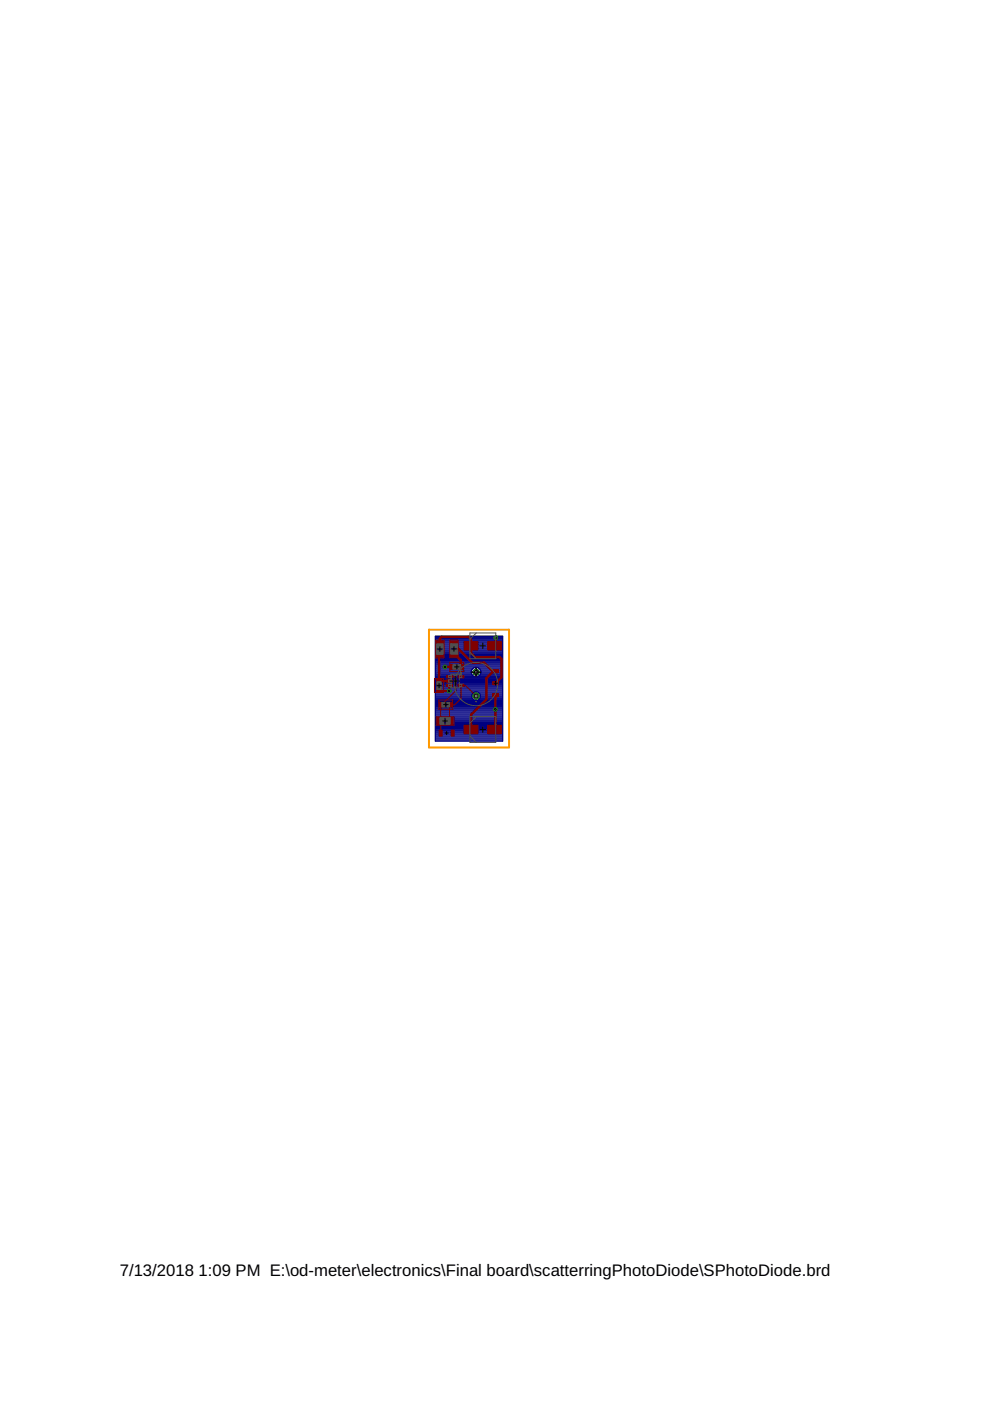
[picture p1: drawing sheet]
<svg xmlns="http://www.w3.org/2000/svg" width="210mm" height="297mm" viewBox="0 0 210 297" stroke-linecap="round" stroke-linejoin="round" font-family="sans-serif">
<g fill="none" stroke="#000080" stroke-width=".25">
<path d="M92.3 134.9h14.3v22.2h-14.3zM92.3 139.8h14.3M92.3 139.6h14.3M92.3 139.4h14.3M92.3 139.2h14.3M92.3 139h14.3M92.3 138.7h14.3M92.3 138.5h14.3M92.3 138.3h14.3M92.3 138.1h14.3M92.3 137.9h14.3M92.3 137.6h14.3"/>
<path d="M92.3 137.4h14.3M92.3 137.2h14.3M92.3 137h14.3M92.3 136.7h14.3M92.3 136.5h14.3M92.3 136.3h14.3M92.3 136.1h14.3M92.3 135.8h14.3M92.3 135.6h14.3M92.3 135.4h14.3M92.3 135.2h14.3M92.3 135h14.3"/>
<path d="M92.3 156.9h14.3M92.3 156.7h14.3M92.3 156.5h14.3M92.3 156.3h14.3M92.3 156h14.3M92.3 155.8h14.3M92.3 155.6h14.3M92.3 155.4h14.3M92.3 155.2h14.3M92.3 154.9h14.3M92.3 154.7h14.3M92.3 154.5h14.3"/>
<path d="M92.3 154.3h14.3M92.3 154h14.3M92.3 153.8h14.3M92.3 153.6h14.3M92.3 153.4h14.3M92.3 153.2h14.3M92.3 152.9h14.3M92.3 152.7h14.3M92.3 152.5h14.3M92.3 152.3h14.3M92.3 152h14.3M92.3 151.8h14.3"/>
<path d="M92.3 151.6h14.3M92.3 151.4h14.3M92.3 151.2h14.3M92.3 150.9h14.3M92.3 150.7h14.3M92.3 150.5h14.3M92.3 150.3h14.3M92.3 150.1h14.3M92.3 149.8h14.3M92.3 149.6h14.3M92.3 149.4h14.3M92.3 149.2h14.3"/>
<path d="M92.3 148.9h14.3M92.3 148.7h14.3M92.3 148.5h14.3M92.3 148.3h8.1M92.3 148.1h7.8M92.3 147.8h7.8M92.3 147.6h7.7M92.3 147.4h7.7M92.3 147.2h7.8M92.3 146.9h8M92.3 146.7h8.3M92.3 146.5h14.3"/>
<path d="M92.3 146.3h14.3M92.3 146h14.3M92.3 145.8h14.3M92.3 145.6h14.3M92.3 145.4h14.3M92.3 145.2h14.3M92.3 144.9h14.3M92.3 144.7h14.3M92.3 144.5h14.3M92.3 144.3h14.3M92.3 144.1h14.3M92.3 143.8h14.3"/>
<path d="M92.3 143.6h14.3M92.3 143.4h8.1M92.3 143.2h7.9M92.3 143h7.7M92.3 142.7h7.6M92.3 142.5h8.6M92.3 142.3h7.6M92.3 142.1h7.7M92.3 141.8h7.9M92.3 141.6h8.1M92.3 141.4h14.3M92.3 141.2h14.3"/>
<path d="M92.3 140.9h14.3M92.3 140.7h14.3M92.3 140.5h14.3M92.3 140.3h14.3M92.3 140.1h14.3M99.9 142.5h2.1M99.9 142.4v.1M99.9 142.6h.1M99.9 142.6h2.1M99.9 142.6l.1 .4M100 143l.5 .4M100 147.4a.93 .93 0 0 0 .9 1.1 .93 .93 0 0 0 1-1.1"/>
<path d="M100 147.4a.92 .92 0 0 1 .9-.8 .92 .92 0 0 1 1 .8M100.5 141.6l.4-.1v2l-.4-.1M100.5 141.6l-.4 .3-.2 .5M100.9 143.4h.1M100.9 143.2h.1M100.9 143h.1M100.9 142.7h.1M100.9 142.3h.1M100.9 142.1h.1M100.9 141.8h.1M100.9 141.6h.1M101 141.5v2"/>
<path d="M101 141.5h.1M101 143.5h.1M101 142.5h5.6M101 141.5l.7 .4M101.3 146.7h5.3M101.4 143.4h5.2M101.4 141.6h5.2M101.5 148.3h5.1M101.6 146.9h5M101.7 143.2h4.9M101.7 141.8h4.9M101.7 143.2l-.7 .3"/>
<path d="M101.7 141.9l.3 .5M101.7 148.1h4.9M101.7 147.2h4.9M101.8 147.8h4.8M101.9 147.6h4.7M101.9 147.4h4.7M101.9 143h4.7M101.9 142.1h4.7M101.9 142.7h4.7M101.9 142.3h4.7M102 142.6l-.3 .6M102 142.4v.1"/>
<path d="M102 142.6h.1"/>
</g>
<circle cx="100.9" cy="147.6" r=".64" fill="#008000" stroke="#008000" stroke-width=".21"/>
<circle cx="100.9" cy="147.6" r=".38" fill="#fff" stroke="#000" stroke-width=".21"/>
<circle cx="100.9" cy="142.5" r=".64" fill="#008000" stroke="#008000" stroke-width=".21"/>
<circle cx="100.9" cy="142.5" r=".38" fill="#fff" stroke="#000" stroke-width=".21"/>
<circle cx="105" cy="150.4" r=".38" fill="#008000" stroke="#008000" stroke-width=".21"/>
<circle cx="105" cy="150.4" r=".17" fill="#fff" stroke="#000" stroke-width=".21"/>
<circle cx="95.2" cy="146.5" r=".38" fill="#008000" stroke="#008000" stroke-width=".21"/>
<circle cx="95.2" cy="146.5" r=".17" fill="#fff" stroke="#000" stroke-width=".21"/>
<circle cx="105.1" cy="135.2" r=".38" fill="#008000" stroke="#008000" stroke-width=".21"/>
<circle cx="105.1" cy="135.2" r=".17" fill="#fff" stroke="#000" stroke-width=".21"/>
<circle cx="94.3" cy="141.4" r=".38" fill="#008000" stroke="#008000" stroke-width=".21"/>
<circle cx="94.3" cy="141.4" r=".17" fill="#fff" stroke="#000" stroke-width=".21"/>
<g fill="#800000" stroke="#800000" stroke-width=".21">
<path d="M93.1 148.9h1.1v1h-1.1z"/>
<path d="M94.8 148.9h1.1v1h-1.1z"/>
<path d="M98.4 153.8h2.9v1.8h-2.9z"/>
<path d="M103.4 153.8h2.9v1.8h-2.9z"/>
<path d="M98.4 136h2.9v1.8h-2.9z"/>
<path d="M103.4 136h2.9v1.8h-2.9z"/>
<path d="M97.2 140.9h1.1v1h-1.1z"/>
<path d="M95.5 140.9h1.1v1h-1.1z"/>
<path d="M92.6 144h1v1.1h-1z"/>
<path d="M92.6 145.7h1v1.1h-1z"/>
<path d="M95.5 136h1.5v1.3h-1.5z"/>
<path d="M95.5 137.9h1.5v1.3h-1.5z"/>
<path d="M92.5 136h1.5v1.3h-1.5z"/>
<path d="M92.5 137.9h1.5v1.3h-1.5z"/>
<path d="M93.1 154.8h.6v1.3h-.6z"/>
<path d="M95.7 154.8h.6v1.3h-.6z"/>
<path d="M94.7 152.1h1.3v1.5h-1.3z"/>
<path d="M92.8 152.1h1.3v1.5h-1.3z"/>
<path d="M104.4 142h1.3v.6h-1.3z"/>
<path d="M104.4 144.5h1.3v.7h-1.3z"/>
<path d="M104.4 147.1h1.3v.6h-1.3z"/>
<path d="M94.7 143.2h1.2v.5h-1.2z"/>
<path d="M94.7 144.1h1.2v.6h-1.2z"/>
<path d="M94.7 145.1h1.2v.5h-1.2z"/>
<path d="M97.1 145.1h1.3v.5h-1.3z"/>
<path d="M97.1 143.2h1.3v.5h-1.3z"/>
</g>
<path d="M93.1 138.7v5.8l.1-.1h2.1M93.3 136.7v-1.3l.3-.4h5.7l.6 .6v2.9l.8 .8h5.2l.4 .4v3.9l-1.2 1.2M96.2 136.6l3.9 3.9h2.5l1.8 1.8h.7M96.2 138.5l1.5 1.5v1.4M105.1 135.2v1.3M94.4 141.4h1.6M104.6 142.3l-1.5 1.5v4.5l-3.2 3.3v3.1M105 147.4v7.1" fill="none" stroke="#800000" stroke-width=".51"/>
<path d="M93.3 138.6l-.2 .1M97.2 137.5h.1M105.1 136.5l.2 .2-.4 .2M94.4 141.4h-.1M95.3 145.3l-.1 1.2h-1.8l-.3-.3M105 154.5l-.1 .2M105.1 147.4h-.1" fill="none" stroke="#800000" stroke-width=".42"/>
<path d="M95.3 143.5h1l.3 .3v2.6l-3.2 3.2v5.8M95.3 149.5v3.4M95.3 144.4l-.1 .1M95.4 149.4l-.1 .1M100.9 147.6l-2.2-2.3h-1v2.8l-1.3 1.4h-1.1" fill="none" stroke="#800000" stroke-width=".21"/>
<circle cx="100.9" cy="147.6" r=".64" fill="#008000" stroke="#008000" stroke-width=".21"/>
<circle cx="100.9" cy="147.6" r=".38" fill="#fff" stroke="#000" stroke-width=".21"/>
<circle cx="100.9" cy="142.5" r=".64" fill="#008000" stroke="#008000" stroke-width=".21"/>
<circle cx="100.9" cy="142.5" r=".38" fill="#fff" stroke="#000" stroke-width=".21"/>
<circle cx="105" cy="150.4" r=".38" fill="#008000" stroke="#008000" stroke-width=".21"/>
<circle cx="105" cy="150.4" r=".17" fill="#fff" stroke="#000" stroke-width=".21"/>
<circle cx="95.2" cy="146.5" r=".38" fill="#008000" stroke="#008000" stroke-width=".21"/>
<circle cx="95.2" cy="146.5" r=".17" fill="#fff" stroke="#000" stroke-width=".21"/>
<circle cx="105.1" cy="135.2" r=".38" fill="#008000" stroke="#008000" stroke-width=".21"/>
<circle cx="105.1" cy="135.2" r=".17" fill="#fff" stroke="#000" stroke-width=".21"/>
<circle cx="94.3" cy="141.4" r=".38" fill="#008000" stroke="#008000" stroke-width=".21"/>
<circle cx="94.3" cy="141.4" r=".17" fill="#fff" stroke="#000" stroke-width=".21"/>
<path d="M92.4 135.7h1.7v3.8h-1.7zM95.4 135.7h1.7v3.7h-1.7zM92.1 143.9h2v2.9h-2zM92.5 152h3.7v1.8h-3.7zM93 148.4h3v2h-3zM95.4 140.4h2.9v2h-2.9z" fill="none" stroke="#800000" stroke-width=".21"/>
<g fill="none" stroke="#505050" stroke-width=".21">
<path d="M92.6 137.3v.7M93.9 137.2v.8M95.6 137.2v.8M96.9 137.2v.8M99.6 134.2h5.5v5.5h-5.5zM99.6 138.3l1.4 1.4M101 134.2l-1.4 1.4M92.7 145v.7M93.5 145v.7M94 153.5h.7M94 152.2h.7M94.2 149h.7"/>
<path d="M94.2 149.8h.7M95.7 143h1.7v2.8h-1.7zM95.7 143.2h-.6v.5h.6M95.7 144.2h-.6v.4h.6M95.7 145.1h-.6v.5h.6M96.2 143l.3 .3 .3-.3M96.5 141.8h.7M96.5 141h.7M97.4 143.2h.5v.5h-.5M97.4 145.1h.5v.5h-.5M99.6 156l1.4 1.4M99.6 151.9h5.5v5.5h-5.5z"/>
<path d="M100.7 147.6h.5M100.9 147.3v.5M101 151.9l-1.4 1.4"/>
<circle cx="100.9" cy="145" r="4.6"/>
<circle cx="100.9" cy="148.7" r=".08"/>
</g>
<g fill="#505050" stroke="#505050" stroke-width=".21">
<path d="M93.7 148.9h.5v1h-.5z"/>
<path d="M94.8 148.9h.6v1h-.6z"/>
<path d="M97.2 140.9h.5v1h-.5z"/>
<path d="M96 140.9h.5v1h-.5z"/>
<path d="M92.6 144.5h1v.5h-1z"/>
<path d="M92.6 145.7h1v.5h-1z"/>
<path d="M95.5 136.5h1.5v.7h-1.5z"/>
<path d="M95.5 137.9h1.5v.8h-1.5z"/>
<path d="M92.5 136.5h1.5v.8h-1.5z"/>
<path d="M92.5 138h1.5v.7h-1.5z"/>
<path d="M94.7 152.1h.8v1.5h-.8z"/>
<path d="M93.3 152.1h.7v1.5h-.7z"/>
</g>
<g fill="none" stroke="#000" stroke-width=".21">
<path d="M92.8 137.6h1M93.3 137.1v1M95.8 137.6h1M96.2 137.1v1M101.8 136.9h1.2M102.4 136.3v1.2M92.6 145.4h1M93.1 144.9v1M93.9 152.9h1M94 149.4h1M94.4 155.4h.6M94.4 152.4v1"/>
<path d="M94.5 148.9v1M94.7 155.1v.7M95.5 144.4h2M96.4 141.4h.9M96.5 143.4v2M96.9 140.9v1M99.9 142.5h2.1M100.9 141.5v2M101.8 154.7h1.2M102.4 154.1v1.2M104.6 144.8h.9M105.1 144.4v.9"/>
</g>
<path d="M97.7 141.4v2.1" fill="none" stroke="#808000" stroke-width=".21"/>
<path d="M91 133.5h16.9v25h-16.9z" fill="none" stroke="#f90" stroke-width=".42"/>
<g font-size="3.5">
<text x="25.4" y="270.6">7/13/2018</text>
<text x="42.1" y="270.6">1:09 PM E:\od-meter\electronics\Final board\scatterringPhotoDiode\SPhotoDiode.brd</text>
</g>
</svg>
